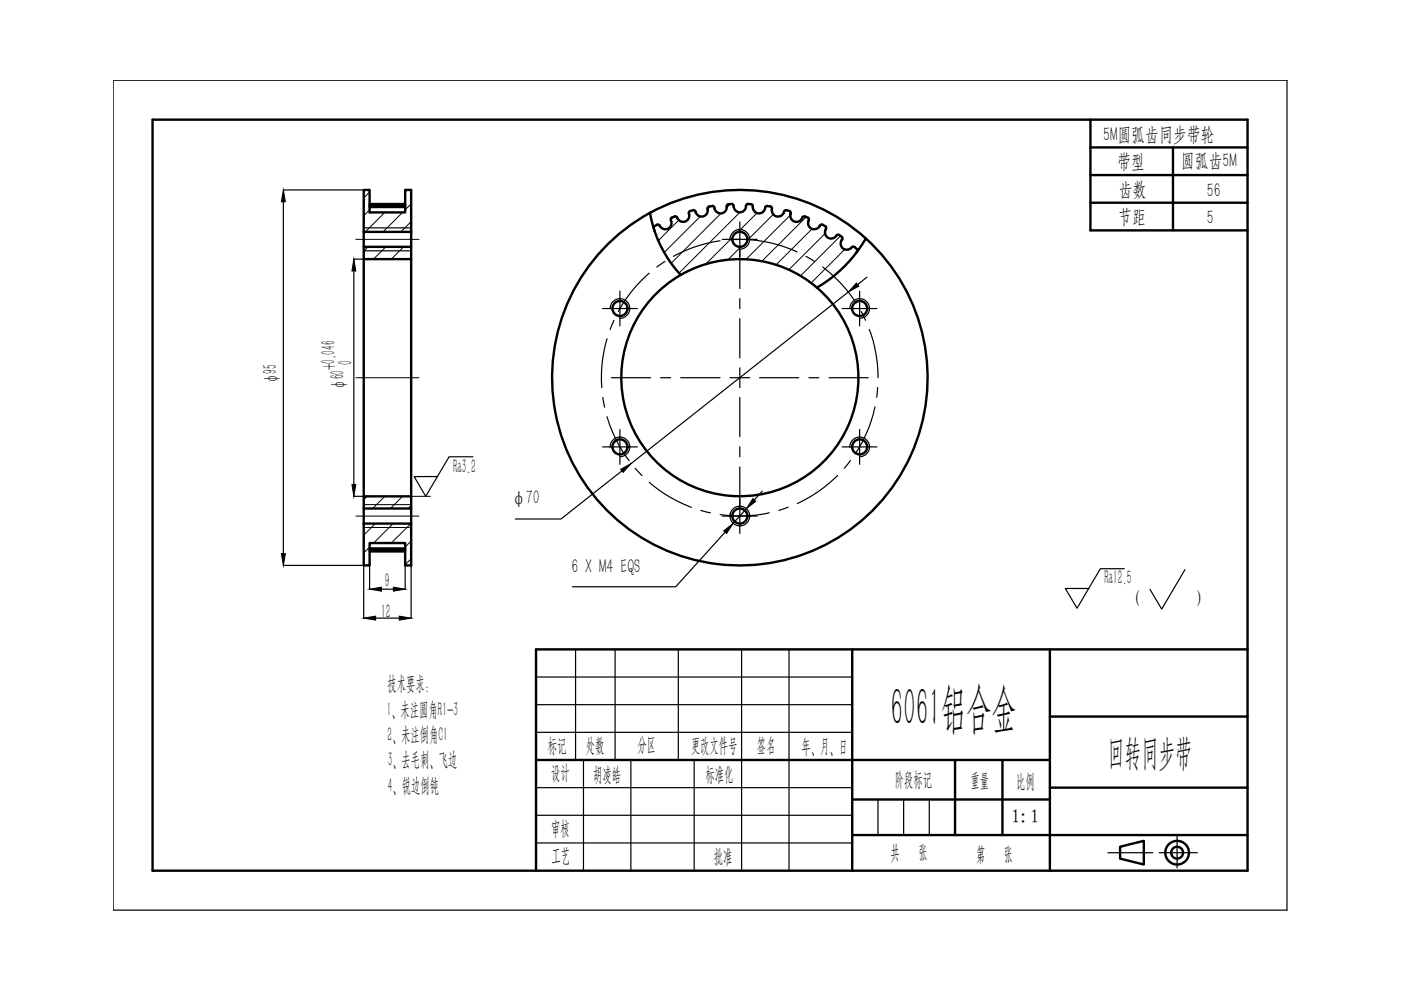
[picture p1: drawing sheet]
<svg xmlns="http://www.w3.org/2000/svg" width="297mm" height="210mm" viewBox="0 0 297 210" stroke-linecap="round" stroke-linejoin="round" font-family="sans-serif">
<g fill="none" stroke="#000" stroke-width=".51">
<path d="M32.3 25.4h232.2v159.2h-232.2zM231.2 25.4v23.4h33.3M231.2 31.3h33.3M231.2 37.1h33.3M248.7 31.3v17.5M77.1 49.2h10.1v5.7h-10.1zM77.1 54.9v50.3h10.1v-50.3M77.1 49.2v-8.9h1.3v4.7h7.5v-4.7h1.3v8.9M77.1 52.3h10.1M78.4 43.3h7.4l.1 .1M78.4 43.9h7.5M78.4 43.6h7.5"/>
<path d="M137.8 45.1a25.9 25.9 0 0 0 6.5 13.2M137.8 45.1a39.8 39.8 0 0 0-13.5 57.8 39.8 39.8 0 0 0 58.9 7 39.8 39.8 0 0 0 .4-59.3M137.8 45.1a39.8 39.8 0 0 1 45.8 5.5M138.7 48.7l.1 .3M138.7 47.9l-.2 .4M142.5 46.1a.51 .51 0 0 0-.2 .8 1.36 1.36 0 0 1-.9 1.7 1.36 1.36 0 0 1-1.7-1h-.2l-.7 .4M142.5 46.1l.4-.1a.49 .49 0 0 1 .5-.1 .49 .49 0 0 1 .3 .4M146.1 45.2v.3M146.1 45.5a1.3 1.3 0 0 1-.8 1.5 1.3 1.3 0 0 1-1.6-.7M147 44.6l-.4 .1a.46 .46 0 0 0-.6 .5M150.1 44.5a1.36 1.36 0 0 1-1.3 1.4 1.36 1.36 0 0 1-1.5-1.2l-.3-.1M151.5 44a.93 .93 0 0 0-1.3-.1l-.1 .6"/>
<path d="M155.5 43.9v-.3a.92 .92 0 0 0-1.2-.3l-.2 .2a1.38 1.38 0 0 1-1 1.7 1.38 1.38 0 0 1-1.7-1.2M159.6 43.7v.3M159.6 43.7a.89 .89 0 0 0-1.2-.4l-.2 .1a1.36 1.36 0 0 1-1.1 1.6 1.36 1.36 0 0 1-1.5-1.1M159.6 44a1.36 1.36 0 0 0 1.5 1.2 1.36 1.36 0 0 0 1.2-1.4l.4-.1 .4 .1a.45 .45 0 0 1 .6 .4l-.1 .3M163.7 44.5a1.36 1.36 0 0 0 1.2 1.4 1.36 1.36 0 0 0 1.5-1.2h.8a.46 .46 0 0 1 .5 .5M167.6 45.2a1.38 1.38 0 0 0 1 1.8 1.38 1.38 0 0 0 1.7-1.1h.4l.6 .2M171.3 46.1l.2 .5M171.4 46.9a1.3 1.3 0 0 0 .7 1.6 1.3 1.3 0 0 0 1.6-.5M171.5 46.6l-.1 .3M173.7 48a.8 .8 0 0 1 .8-.3 .8 .8 0 0 1 .7 .6l-.2 .4M175 48.7a1.32 1.32 0 0 0 .6 1.8 1.32 1.32 0 0 0 1.8-.6M177.4 49.9a.89 .89 0 0 1 1.2 .5l-.2 .6"/>
<path d="M178.4 51a1.31 1.31 0 0 0 .4 1.7 1.31 1.31 0 0 0 1.8-.3M180.6 52.4a.88 .88 0 0 1 1.1 .9M181.7 53.4l-.2 .2M183.6 50.6a28.7 28.7 0 0 1-10.4 10.4M231.2 43h33.3M77.1 111v8.9h1.3v-4.8h7.5v4.8h1.3v-8.9M77.1 105.2v2.6M78.4 116.3h7.5M78.4 116.6h7.5M85.9 116.7l-.1 .2h-7.4M87.2 107.8v3.2h-10.1M87.2 107.8h-10.1v3.2"/>
<path d="M87.2 105.2v2.6M180.7 137.7v46.9M222.6 137.7v46.9M264.5 137.7h-150.8v46.9M222.6 151.9h41.9M113.7 161.1h108.9M180.7 177.1h83.8M180.7 169.5h41.9M202.5 161.1v16M212.5 161.1v16M222.6 167h41.9M237.5 179.5l5-1.2v5l-5-1.3z"/>
<circle cx="156.9" cy="50.7" r="1.6"/>
<circle cx="131.4" cy="65.4" r="1.6"/>
<circle cx="182.3" cy="65.4" r="1.6"/>
<circle cx="131.4" cy="94.7" r="1.6"/>
<circle cx="156.9" cy="80.1" r="25.1"/>
<circle cx="182.3" cy="94.7" r="1.6"/>
<circle cx="156.9" cy="109.4" r="1.6"/>
<circle cx="249.6" cy="180.8" r="2.51"/>
<circle cx="249.6" cy="180.8" r="1.26"/>
</g>
<g fill="none" stroke="#000" stroke-width=".25">
<path d="M24 17h248.9v176h-248.9zM122 137.7v23.4M130.4 137.7v23.4M143.8 137.7v23.4M157.2 137.7v46.9M167.3 137.7v46.9M113.7 143.5h67M113.7 149.4h67M113.7 155.3h67M113.7 167h67M113.7 172.9h67M113.7 178.7h67"/>
<path d="M123.7 161.1v23.5M133.8 161.1v23.5M147.2 161.1v23.5M186.1 169.5v7.6M191.6 169.5v7.6M197 169.5v7.6"/>
</g>
<g fill="none" stroke="#000" stroke-width=".25">
<path d="M137.6 57.9a28.8 28.8 0 0 0-6.5 8.1M141 55.4l-1.7 1.2M152.7 51.1a29 29 0 0 0-9.9 3.2M156.8 50.8h-2.1M156.9 47.1v3.7h-3.8M158.9 50.8a28.6 28.6 0 0 1 10.1 2.6M160.5 50.8h-3.6v10.4M170.9 54.3l1.8 1.1M174.4 56.6a29.1 29.1 0 0 1 7.1 7.6M128.7 71.8l-.3 1.3a28.3 28.3 0 0 0-.8 9.1M130.2 67.9l-.8 1.9M131.4 61.7v3.7h-3.7"/>
<path d="M135.1 65.4h-3.7v3.7M156.9 78v2.1h-2.1M156.9 63.3v2.1M156.9 67.6v8.3M182.3 61.7v3.7h-3.8M182.6 66l.9 1.9M184.3 69.8a29.1 29.1 0 0 1 1.9 10.3M185.9 65.4h-3.6v3.7M127.8 84.3l.4 2M128.7 88.4a29.5 29.5 0 0 0 4.7 9.3M129.6 80.1h8.3M131.4 91.1v3.7h-3.7"/>
<path d="M134.7 99.3l1.4 1.5M135.1 94.8h-3.7v3.6M140.1 80.1h2.1M144.3 80.1h8.4M156.9 99v10.4h-3.8M156.9 84.3v8.3M156.9 94.7v2.2M158.9 80.1h-2v2.1M161 80.1h8.4M171.5 80.1h2.1M175.8 80.1h8.3M180.3 97.7l-1.3 1.6"/>
<path d="M182.3 91.1v3.7h-3.8M185.5 86.3a28.2 28.2 0 0 1-4 9.6M185.9 94.8h-3.6v3.6M186.1 82.2l-.2 2M137.7 102.2a28.7 28.7 0 0 0 8.9 5.4M148.6 108.2l2 .5M160.5 109.4h-3.6v3.7M163.1 108.7a29 29 0 0 1-10.4 .4M167.1 107.5l-2 .7M177.6 100.8a29.4 29.4 0 0 1-8.6 6M249.6 177.3v6.7M234.9 180.8h9.5"/>
<path d="M245.8 180.8h8.1"/>
</g>
<path d="M251.2 120.8l-4.9 8.4-2.5-4.2" fill="none" stroke="#000" stroke-width=".25"/>
<!-- layer: 0 -->
<g fill="none" stroke="#000" stroke-width=".21">
<path d="M78 52.3l-.9 1M78.4 40.7l-1.3 1.3M78.4 44.5l-1.3 1.3M81.6 45l-4.1 4.2M81.8 52.3l-2.6 2.6M85.4 45l-4.2 4.2M85.6 52.3l-2.6 2.6M86.3 40.3l-.4 .4M87.2 43.2l-1.3 1.3M87.2 47l-2.2 2.2M87.2 54.5l-.5 .4M137.8 45.2h.1"/>
<path d="M138.5 48.3h.1M139 47.8l-.5 .5M139.6 51h.1M143.9 46.7l-4.3 4.3M144 57.9h.1M148.4 45.9l-7.6 7.6M150.6 43.7l-.6 .6M152.9 45.2l-10.6 10.6M154.8 43.3l-.7 .7M155.3 50.3l-5.7 5.7M156.9 45l-12.9 12.9M157.1 52.3l-2.8 2.8"/>
<path d="M158.6 43.3l-.4 .4M160.5 45.2l-4.1 4M163.9 45.5l-5.5 5.5M167.6 45.6l-9.4 9.4M170.9 46l-9.4 9.4M172.2 48.5l-7.7 7.6M174.9 49.5l-7.7 7.7M178.2 50l-8.5 8.5M179.1 52.9l-7.1 7.1M77.1 111.8h10.1M77.1 107h10.1M77.8 105.2l-.7 .8"/>
<path d="M78.4 116l-1.3 1.2M78.4 119.7l-.2 .2M79.6 111l-2.5 2.5M81.6 105.2l-2.6 2.6M83.3 111l-4.1 4.1M85.4 105.2l-2.6 2.6M87.1 111l-4.1 4.1M87.2 105.2h4.1M87.2 114.7l-1.3 1.3M87.2 118.5l-1.3 1.2M87.2 107.2l-.7 .6"/>
</g>
<g fill="none" stroke="#000" stroke-width=".25">
<path d="M60.1 40.3h17M60.1 42.8v74.6M75 54.9h2.1M75 57.5v45.2M77.1 53.2h10.1M77.1 48.3h10.1M154.8 50.7a2.08 2.08 0 0 1 2.1-2 2.08 2.08 0 0 1 2 2 2.08 2.08 0 0 1-2 2.1M183.8 58.8l-2 1.5M129.4 65.4a2.08 2.08 0 0 1 2-2.1 2.08 2.08 0 0 1 2.1 2.1 2.08 2.08 0 0 1-2.1 2.1M179.9 61.9l-46.1 36.4M180.2 65.4a2.08 2.08 0 0 1 2.1-2.1 2.08 2.08 0 0 1 2 2.1 2.08 2.08 0 0 1-2 2.1M100.3 96.9h-5.1l-4.9 8.3-2.5-4.2h4.9"/>
<path d="M129.4 94.7a2.08 2.08 0 0 1 2-2 2.08 2.08 0 0 1 2.1 2 2.08 2.08 0 0 1-2.1 2.1M131.9 99.8l-13 10.2h-9.7M180.2 94.7a2.08 2.08 0 0 1 2.1-2 2.08 2.08 0 0 1 2 2 2.08 2.08 0 0 1-2 2.1M60.1 119.9h17M75 105.2h2.1M77.1 119.9v11.2M78.4 119.9v5M85.9 119.9v5M87.2 119.9v11.2M153.7 112.8l-10.4 11.6h-21.9M154.9 108.7a2.09 2.09 0 0 0 2.2 2.8 2.09 2.09 0 0 0 1.5-3.2 2.09 2.09 0 0 0-3.5 .1l-.3 1M158.2 107.9l-2.8 3.1"/>
<path d="M161.6 104.1l-1.7 1.9M79.6 131.1h5.1M80.9 124.9h2.5M238.4 120.6h-5.1l-4.9 8.4-2.5-4.2h4.9"/>
</g>
<path d="M60.1 40.3l.4 2.5h-.8zM75 54.9l.4 2.6h-.8zM181.6 60l.5 .7-2.2 1.2zM131.6 99.5l2.2-1.2-1.7 1.9zM59.7 117.4h.8l-.4 2.5zM74.6 102.7h.8l-.4 2.5zM153.4 112.6l2-1.6-1.3 2.1zM159.6 105.7l.6 .6-2 1.6zM77.1 131.1l2.5-.5v.9zM78.4 124.9l2.5-.4v.8zM83.4 124.5l2.5 .4-2.5 .4zM84.7 130.6l2.5 .5-2.5 .4z" fill="#000" stroke="#000" stroke-width=".21"/>
<path d="M75.4 50.8h13.4M75.4 80.1h13.4M75.4 109.4h13.4" fill="none" stroke="#000" stroke-width=".21"/>
<text font-size="11.4" x="188.8" y="154">6061铝合金</text>
<text font-size="7.6" x="234.9" y="162.3">回转同步带</text>
<g font-size="4.2">
<text x="233.9" y="29.9">5M圆弧齿同步带轮</text>
<text x="236.9" y="35.6">带型</text>
<text x="250.4" y="35.3">圆弧齿5M</text>
<text x="237.2" y="41.5">齿数</text>
<text x="255.9" y="41.7">56</text>
<text x="237.1" y="47.3">节距</text>
<text x="255.9" y="47.5">5</text>
<text x="74.7" y="77.5" transform="rotate(-90 74.7 77.5)">0</text>
<text x="58.7" y="81.3" transform="rotate(-90 58.7 81.3)">φ95</text>
<text x="71" y="78.5" transform="rotate(-90 71 78.5)">+0.046</text>
<text x="73" y="82.4" transform="rotate(-90 73 82.4)">φ60</text>
<text x="96.1" y="100.2">Ra3.2</text>
<text x="108.6" y="106.9">φ70</text>
<text x="81.6" y="124.5">9</text>
<text x="121.1" y="121.4">6 X M4 EQS</text>
<text x="234.2" y="123.9">Ra12.5</text>
<text x="80.8" y="131">12</text>
<text x="82.2" y="146.3">技术要求：</text>
<text x="82" y="151.8">1、未注圆角R1-3</text>
<text x="82.1" y="157.2">2、未注倒角C1</text>
<text x="116.2" y="159.3">标记</text>
<text x="124.2" y="159.3">处数</text>
<text x="135.2" y="159.3">分区</text>
<text x="146.5" y="159.5">更改文件号</text>
<text x="160.5" y="159.5">签名</text>
<text x="170" y="159.6">年、月、日</text>
<text x="82.2" y="162.5">3、去毛刺、飞边</text>
<text x="82.3" y="168">4、锐边倒钝</text>
<text x="116.9" y="165.2">设计</text>
<text x="125.8" y="165.5">胡凌皓</text>
<text x="149.6" y="165.7">标准化</text>
<text x="189.7" y="166.7">阶段标记</text>
<text x="205.8" y="166.9">重量</text>
<text x="215.5" y="167">比例</text>
<text x="116.9" y="177.1">审核</text>
<text x="116.9" y="182.9">工艺</text>
<text x="151.3" y="183.1">批准</text>
<text x="188.8" y="182.2">共</text>
<text x="194.7" y="182.2">张</text>
<text x="206.9" y="182.6">第</text>
<text x="212.8" y="182.6">张</text>
</g>
<g font-size="4.1">
<text x="240.2" y="128.3">(</text>
<text x="253.8" y="128.3">)</text>
<text x="214.4" y="174.4">1:1</text>
</g>
</svg>
